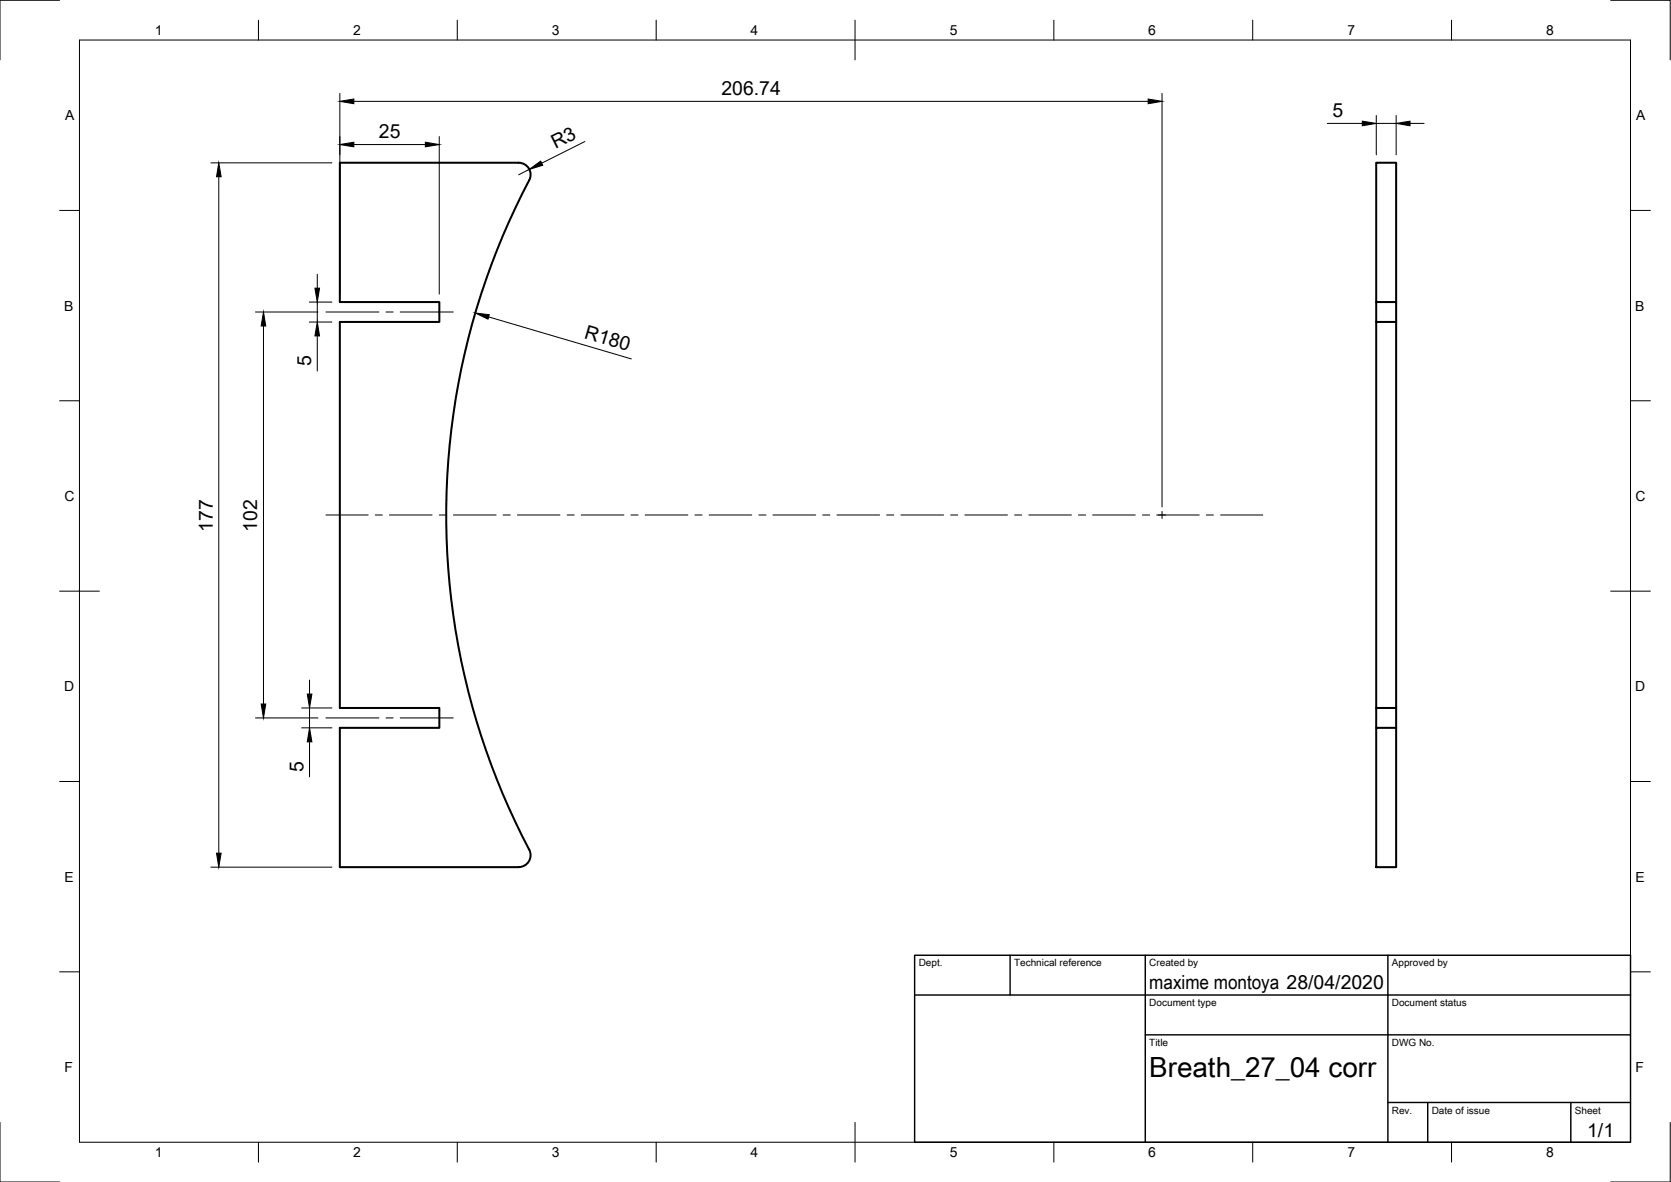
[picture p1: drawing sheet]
<svg xmlns="http://www.w3.org/2000/svg" width="420mm" height="297mm" viewBox="0 0 420 297" stroke-linecap="round" stroke-linejoin="round" font-family="sans-serif">
<!-- layer: Visible -->
<path d="M346 75.9v5M351 75.9v-35h-5v35h5v5M346 80.9h5v97h-5zM346 177.9v5M351 177.9v5M346 182.9h5v35h-5zM133.1 213.5a180.2 180.2 0 0 1 .2-168.7 3 3 0 0 0-2.9-3.9h-45v35h25.1v5h-25.1v97h25.1v5h-25.1v35h45M133.1 213.5a3 3 0 0 1-2.7 4.4" fill="none" stroke="#000" stroke-width=".51"/>
<!-- layer: Border -->
<g fill="none" stroke="#000" stroke-width=".25">
<path d="M15 .1h-15v15M20 10.1h390v276.9h-390zM65 5.1v5M115 5.1v5M165 5.1v5M215 5.1v10M265 5.1v5M315 5.1v5M365 5.1v5M405 .1h15v15M15 52.9h5M410 52.9h5"/>
<path d="M15 100.7h5M410 100.7h5M15 148.6h10M405 148.6h10M15 196.4h5M410 196.4h5M15 244.2h5M410 244.2h5M0 282.1v14.9h15M65 287v5M115 287v5M165 287v5"/>
<path d="M215 282.1v9.9M265 287v5M315 287v5M365 287v5M420 282.1v14.9h-15"/>
</g>
<!-- layer: TitleBlock -->
<path d="M230 240.1h180v46.9h-180zM230 250h180M254 240.1v9.9M288 240.1v46.9M349 240.1v46.9M288 260.1h122M349 277.1h61M359 277.1v9.9M395 277.1v9.9" fill="none" stroke="#000" stroke-width=".36"/>
<!-- layer: Center Lines -->
<g fill="none" stroke="#000" stroke-width=".25">
<path d="M82 78.4h13.3M97.1 78.4h1.7M100.6 78.4h13.4M82 129.4h10.6M94.4 129.4h1.8M97.9 129.4h10.7M110.4 129.4h1.8M114 129.4h10.7M126.5 129.4h1.8M130.1 129.4h10.7M142.6 129.4h1.8M146.2 129.4h10.7"/>
<path d="M158.7 129.4h1.7M162.2 129.4h10.8M174.7 129.4h1.8M178.3 129.4h10.7M190.8 129.4h1.8M194.4 129.4h10.7M206.9 129.4h1.8M210.5 129.4h10.7M222.9 129.4h1.8M226.5 129.4h10.7M239 129.4h1.8M242.6 129.4h10.7"/>
<path d="M255.1 129.4h1.8M258.7 129.4h10.7M271.2 129.4h1.8M274.7 129.4h10.8M287.3 129.4h1.7M290.8 129.4h10.7M292.2 128.5v1.8M303.3 129.4h1.8M306.9 129.4h10.6M82 180.4h13.3M97.1 180.4h1.7M100.6 180.4h13.4"/>
</g>
<!-- layer: Dimensions -->
<g fill="none" stroke="#000" stroke-width=".25">
<path d="M85.4 23.5v50.4M89 25.5h199.7M89 36.3h18M110.4 34.3v39.6M147.1 35.6l-10.9 5.4M292.2 23.5v103.9M333.7 31h8.8M346.1 29v9.9M346.1 31h4.9M351 29v9.9M354.5 31h3.6M53 40.9h30.5"/>
<path d="M55 44.4v170M133.1 42.6l-2.7 1.3M64.2 78.4h15.7M77.8 75.9h5.7M79.8 68.9v3.5M79.8 75.9v5M122.9 79.6l35.8 10.6M66.3 81.9v95M77.8 80.9h5.7M79.8 84.4v8.8M75.8 177.9h7.7M77.8 170.9v3.5"/>
<path d="M77.8 177.9v5M64.2 180.4h15.7M75.8 182.9h7.7M77.8 186.4v8.8M53 217.9h30.5"/>
</g>
<g fill="#000" stroke="#000" stroke-width=".25">
<path d="M85.4 25.5l3.6-.6v1.2zM85.4 36.3l3.6-.6v1.2zM107 35.7l3.4 .6-3.4 .6zM288.7 24.9l3.5 .6-3.5 .6zM342.5 30.4l3.6 .6-3.6 .6zM351 31l3.5-.6v1.2zM55 40.9l.6 3.5h-1.2zM133.1 42.6l2.9-2.1 .5 1zM79.2 72.4h1.1l-.5 3.5zM119.5 78.7l3.5 .4-.3 1.1zM66.3 78.4l.5 3.5h-1.1zM79.8 80.9l.5 3.5h-1.1z"/>
<path d="M65.7 176.9h1.1l-.5 3.5zM77.3 174.4h1.1l-.6 3.5zM77.8 182.9l.6 3.5h-1.1zM54.4 214.4h1.2l-.6 3.5z"/>
</g>
<text font-size="7" x="289" y="270.6">Breath_27_04 corr</text>
<g font-size="4.9">
<text x="181.4" y="23.9">206.74</text>
<text x="335" y="29.5">5</text>
<text x="95.3" y="34.8">25</text>
<text x="139.6" y="37.5" transform="rotate(-27 139.6 37.5)">R3</text>
<text x="146.7" y="85" transform="rotate(16 146.7 85)">R180</text>
<text x="78.2" y="91.9" transform="rotate(-90 78.2 91.9)">5</text>
<text x="53.5" y="133.7" transform="rotate(-90 53.5 133.7)">177</text>
<text x="64.7" y="133.6" transform="rotate(-90 64.7 133.6)">102</text>
<text x="76.3" y="193.9" transform="rotate(-90 76.3 193.9)">5</text>
<text x="289" y="248.5">maxime montoya 28/04/2020</text>
<text x="399.1" y="285.7">1/1</text>
</g>
<g font-size="3.5">
<text x="39" y="8.8">1</text>
<text x="88.8" y="8.8">2</text>
<text x="138.8" y="8.8">3</text>
<text x="188.7" y="8.8">4</text>
<text x="238.8" y="8.8">5</text>
<text x="288.7" y="8.8">6</text>
<text x="338.8" y="8.8">7</text>
<text x="388.8" y="8.8">8</text>
<text x="16.4" y="30.2">A</text>
<text x="411.4" y="30.2">A</text>
<text x="16.2" y="78">B</text>
<text x="411.2" y="78">B</text>
<text x="16.2" y="125.9">C</text>
<text x="411.2" y="125.9">C</text>
<text x="16.2" y="173.7">D</text>
<text x="411.2" y="173.7">D</text>
<text x="16.2" y="221.6">E</text>
<text x="411.2" y="221.6">E</text>
<text x="16.2" y="269.4">F</text>
<text x="411.2" y="269.4">F</text>
<text x="39" y="290.8">1</text>
<text x="88.8" y="290.8">2</text>
<text x="138.8" y="290.8">3</text>
<text x="188.7" y="290.8">4</text>
<text x="238.8" y="290.8">5</text>
<text x="288.7" y="290.8">6</text>
<text x="338.8" y="290.8">7</text>
<text x="388.8" y="290.8">8</text>
</g>
<g font-size="2.5">
<text x="231" y="242.9">Dept.</text>
<text x="255" y="242.9">Technical reference</text>
<text x="289" y="242.9">Created by</text>
<text x="350" y="242.9">Approved by</text>
<text x="289" y="252.8">Document type</text>
<text x="350" y="252.8">Document status</text>
<text x="289" y="262.9">Title</text>
<text x="350" y="262.9">DWG No.</text>
<text x="350" y="279.9">Rev.</text>
<text x="360" y="279.9">Date of issue</text>
<text x="396" y="279.9">Sheet</text>
</g>
</svg>
